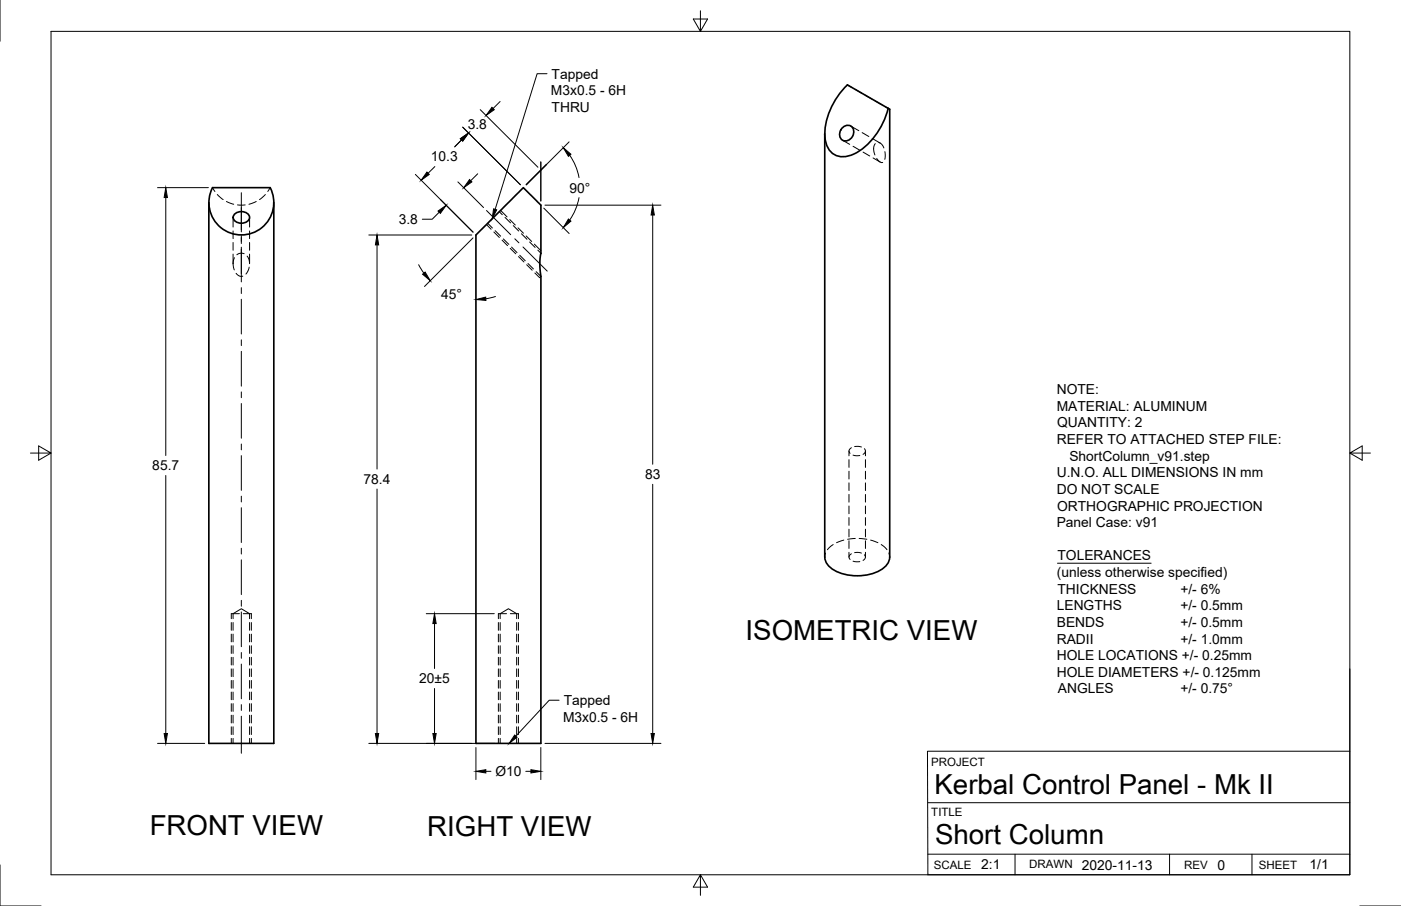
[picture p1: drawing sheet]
<svg xmlns="http://www.w3.org/2000/svg" width="432mm" height="279mm" viewBox="0 0 432 279" stroke-linecap="round" stroke-linejoin="round" font-family="sans-serif">
<!-- layer: Hidden -->
<g fill="none" stroke="#000" stroke-width=".31">
<path d="M261.2 26.2l1.3 .8M262.2 38.9l2.5 1.4M263.6 27.6l2 1.2M266.7 29.4l2 1.1M269.7 31.1l2.1 1.2M272.9 32.9l1.3 .8M65.5 57.9l.7 1.2M67 60l1.8 1.6M81.8 60l-1.8 1.6M83.3 57.9l-.8 1.2M259.7 43.2l2.2 1.3M262.9 45.1l2.1 1.2"/>
<path d="M265.7 40.9l2.1 1.2M266 46.9l2.1 1.2M268.8 42.7l2.5 1.4M269.1 48.7l2.2 1.3M269.8 44.3l-.5 1.4 .4 2.1M270.2 48.9l.9 1 1 .2M270.8 44l1 .6 .6 1M272.7 46.8v2.3M69.8 62.1l2.2 .9M71.8 67.1v2.9M71.8 71.2v2.4M71.8 74.8v2.4"/>
<path d="M71.8 78.4v2.9M72.3 79.5l-.5 1.8M73.2 63.2h2.4M75.2 78.3l-1-.2-1.2 .5M76.2 79l.5 1 .2 1.2M76.9 67.1v2.9M76.9 71.2v2.4M76.9 74.8v2.4M76.9 78.4v2.9M79 62.1l-2.3 .9M150.3 68.9l1.5 1.4M152.6 71.1l1.7 1.7"/>
<path d="M153.9 65.3l.9 .9M155.1 73.7l1.7 1.7M155.7 67.1l1.7 1.6M157.7 76.2l1.6 1.7M158.2 69.6l1.7 1.6M160.2 78.7l1.7 1.7M160.7 72.1l1.7 1.7M163.2 74.6l1.7 1.7M165.8 77.2l.9 .9M71.8 81.3l.4 1.9M72.8 84.3l.9 .8 1.1 .1M76.8 82.4l-.4 1.1-.6 1"/>
<path d="M162.7 81.3l1.7 1.6M165.2 83.8l1.5 1.4M166.6 85.3l-.3 .3M261.7 139.1v1.5M262.4 138.1a1.04 1.04 0 0 0-.4 1.7M263.4 137.7l2.1 .2M266.4 138.4a1.04 1.04 0 0 1-.4 1.7M266.7 139.1v1.5M261.7 141.8v2.3M261.7 145.3v2.4M261.7 148.9v2.4M261.7 152.5v2.4"/>
<path d="M261.7 156v2.4M261.7 159.6v2.4M262.9 140.4l2.1 .1M266.7 141.8v2.3M266.7 145.3v2.4M266.7 148.9v2.4M266.7 152.5v2.4M266.7 156v2.4M266.7 159.6v2.4M254.4 170.6l-.2 1.2M256.8 167.9l-1.8 1.6M260.1 166.6l-2.3 .8"/>
<path d="M261.7 163.2v2.4M261.7 166.8v2.3M261.7 170.3v1.5M262.4 170.8a1.04 1.04 0 0 0-.4 1.7M262.9 173.1l2.1 .1M263.4 170.4l2.1 .2M263.6 166.1l-2.4 .2M264.8 166.1l2.4 .2M266.4 171.1a1.04 1.04 0 0 1-.4 1.7M266.7 163.2v2.4M266.7 166.8v2.3M266.7 170.3v1.5"/>
<path d="M268.3 166.6l2.3 .8M271.6 167.9l1.8 1.6M274 170.5l.2 1.3M71.3 189.3h2.5M71.8 190.8v-1.5l2.6-1.6 2.5 1.6v1.5M71.8 192v2.4M71.8 195.6v2.4M71.8 199.1v2.4M75 189.3h2.5M76.9 192v2.4M76.9 195.6v2.4M76.9 199.1v2.4"/>
<path d="M153.6 189.3h2.5M154.2 190.8v-1.5l2.5-1.6 2.5 1.6v1.5M154.2 192v2.4M154.2 195.6v2.4M154.2 199.1v2.4M157.3 189.3h2.5M159.2 192v2.4M159.2 195.6v2.4M159.2 199.1v2.4M71.8 202.7v2.4M71.8 206.3v2.4M71.8 209.8v2.4"/>
<path d="M71.8 213.4v2.4M71.8 217v2.4M76.9 202.7v2.4M76.9 206.3v2.4M76.9 209.8v2.4M76.9 213.4v2.4M76.9 217v2.4M154.2 202.7v2.4M154.2 206.3v2.4M154.2 209.8v2.4M154.2 213.4v2.4M154.2 217v2.4"/>
<path d="M159.2 202.7v2.4M159.2 206.3v2.4M159.2 209.8v2.4M159.2 213.4v2.4M159.2 217v2.4M71.8 220.6v2.3M71.8 224.1v2.4M71.8 227.7v1.6M76.9 220.6v2.3M76.9 224.1v2.4M76.9 227.7v1.6M154.2 220.6v2.3"/>
<path d="M154.2 224.1v2.4M154.2 227.7v1.6M159.2 220.6v2.3M159.2 224.1v2.4M159.2 227.7v1.6"/>
</g>
<!-- layer: Visible -->
<path d="M259.6 39.5a1.99 1.99 0 0 1 2.6-.6 1.99 1.99 0 0 1 .8 2.6 2.24 2.24 0 0 1-1.7 1.8 2.24 2.24 0 0 1-2.3-.9 2.75 2.75 0 0 1 .6-2.9zM273.7 33.4a21.9 21.9 0 0 1-10.5 14.1 5.7 5.7 0 0 1-8-1.9 14.7 14.7 0 0 1 .9-12.3l2.2-3.8 2.9-3.3 13 7.5v138.1a6.1 6.1 0 0 1-4.9 5 14.6 14.6 0 0 1-13.7-2.1 4.1 4.1 0 0 1-1.4-2.9v-130.6M65.5 57.9h17.8a10 10 0 0 1-8.9 14.6 10 10 0 0 1-8.9-14.6zM64.4 62.5v166.8h20v-166.8M72.2 66.1a2.8 2.8 0 0 1 4.7 .9 2.68 2.68 0 0 1-2.5 1.8 2.68 2.68 0 0 1-2.5-1.8zM146.9 72.2l14.4-14.3 5.4 5.4v14.8l-.3 3.1 .3 4v144.1h-20v-156.8z" fill="none" stroke="#000" stroke-width=".51"/>
<!-- layer: Hidden Narrow -->
<g fill="none" stroke="#000" stroke-width=".31">
<path d="M149.9 69.2l1.5 1.5M152.2 71.5l1.7 1.7M154.3 64.9l2 2M154.7 74.1l1.7 1.7M157.1 67.7l1.7 1.7M157.3 76.6l1.7 1.7M159.7 70.3l1.6 1.6M159.8 79.1l1.7 1.7M162.2 72.8l1.7 1.7M164.7 75.3l2 2M162.3 81.6l1.7 1.7M164.8 84.2l1.5 1.4"/>
<path d="M71.3 189.3v1.5M71.3 192v2.4M71.3 195.6v2.4M71.3 199.1v2.4M77.5 189.3v1.5M77.5 192v2.4M77.5 195.6v2.4M77.5 199.1v2.4M153.6 189.3v1.5M153.6 192v2.4M153.6 195.6v2.4M153.6 199.1v2.4"/>
<path d="M159.8 189.3v1.5M159.8 192v2.4M159.8 195.6v2.4M159.8 199.1v2.4M71.3 202.7v2.4M71.3 206.3v2.4M71.3 209.8v2.4M71.3 213.4v2.4M71.3 217v2.4M77.5 202.7v2.4M77.5 206.3v2.4M77.5 209.8v2.4"/>
<path d="M77.5 213.4v2.4M77.5 217v2.4M153.6 202.7v2.4M153.6 206.3v2.4M153.6 209.8v2.4M153.6 213.4v2.4M153.6 217v2.4M159.8 202.7v2.4M159.8 206.3v2.4M159.8 209.8v2.4M159.8 213.4v2.4M159.8 217v2.4"/>
<path d="M71.3 220.6v2.3M71.3 224.1v2.4M71.3 227.7v1.6M77.5 220.6v2.3M77.5 224.1v2.4M77.5 227.7v1.6M153.6 220.6v2.3M153.6 224.1v2.4M153.6 227.7v1.6M159.8 220.6v2.3M159.8 224.1v2.4M159.8 227.7v1.6"/>
</g>
<!-- layer: Border -->
<path d="M0 0v12.7M15.7 9.7h400.3v260.1h-400.3zM215.9 3.3v6.4l-2.2-3.8h4.4l-2.2 3.8M9.4 139.7h6.3l-3.8-2.2v4.4l3.8-2.2M416 139.7l3.8 2.2v-4.4l-3.8 2.2h6.4M0 266.7v12.7h12.7M215.9 269.8l2.2 3.8h-4.4l2.2-3.8v6.3M419.1 279.4h12.7" fill="none" stroke="#000" stroke-width=".31"/>
<!-- layer: Titleblock -->
<path d="M416 206.3v63.5h-130l-.1-38.1h130.1M286 247.5h130M286 263.4h130M312.8 263.4v6.4M360.5 263.4v6.4M385.9 263.4v6.4" fill="none" stroke="#000" stroke-width=".31"/>
<!-- layer: Dimensions -->
<g fill="none" stroke="#000" stroke-width=".31">
<path d="M142.6 39.2l17.8 17.8M148 33.8l17.8 17.8M154.1 31.3l-2.1 2.2M48.6 57.9h15.6M128 53.8l17.8 17.8-10.1-10.1M134 51.4l-2 2M141.1 56.1l7.9 7.9M142.2 43.1l-2.1 2.2M147.2 53.6l-2.1 2.1M166.7 49.9v12.1M168.5 50.7l-6.3 6.3 6.3-6.3M175.4 43.8l-13.2 13.2"/>
<path d="M175.6 47.9a17.4 17.4 0 0 1 2.9 6.9M51.1 60.9v79.6M113.7 72.5h31.7M116.2 75.5v69.2M135.4 65.4l-2.2 2.2h-3M145.8 73.4l-15 14.9M167.6 64.2l7.8 7.8M168 63.3h35.7M178.5 60.9a17.4 17.4 0 0 1-2.9 6.9M201.2 66.3v76.9M129 81.6l1.6 2.6M152.7 91.4l-3 .7"/>
<path d="M51.1 146.6v79.6M116.2 150.8v75.4M201.2 149.4v76.8M131.4 189.3h20.9M133.9 192.3v13.9M133.9 212.3v13.9M48.6 229.3h14.5M113.7 229.3h38.6M146.7 230.5v9.9M149.7 237.9h1.6M162.1 237.9h1.5M166.7 230.5v9.9"/>
<path d="M168 229.3h35.7"/>
</g>
<g fill="#000" stroke="#000" stroke-width=".31">
<path d="M151.6 33.1l.7 .7-2.5 1.8zM131.6 53.1l.7 .7-2.5 1.8zM141.9 42.8l2.5-1.8-1.8 2.5zM144.7 55.4l.7 .7-2.5 1.8zM173.6 45.6l2.4 2-.8 .6zM51.1 57.9l.5 3h-1zM116.2 72.5l.5 3h-1zM135 65.1l2.5-1.8-1.8 2.5zM175.2 67.5l.8 .7-2.4 2zM201.2 63.3l.5 3h-1zM130.2 84.6l.8-.7 1.6 2.7zM146.7 92.4l3-.8 .1 1z"/>
<path d="M133.9 189.3l.5 3h-1zM50.6 226.2h1l-.5 3.1zM115.7 226.2h1l-.5 3.1zM133.4 226.2h1l-.5 3.1zM146.7 237.9l3-.5v1zM163.6 237.4l3.1 .5-3.1 .5zM200.7 226.2h1l-.5 3.1z"/>
</g>
<!-- layer: Annotations -->
<path d="M152.1 64.4l1 .3-1.4 2.8zM158.6 226.7l.8 .7-2.5 1.9z" fill="#000" stroke="#000" stroke-width=".31"/>
<path d="M168.6 22.7h-3.1l-12.9 41.9M325.9 173.7h28.9M172.3 215.9h-3l-10.3 11.1" fill="none" stroke="#000" stroke-width=".31"/>
<!-- layer: Center Lines -->
<g fill="none" stroke="#000" stroke-width=".31">
<path d="M74.4 59.4v12.1M74.4 72.6v2.5M74.4 76.2v10.7M149.9 64.9l7.5 7.5M158.7 73.6l1.2 1.3M161.2 76.2l7.5 7.4M74.4 88.7v1.8M74.4 92.3v10.7M74.4 104.8v1.8M74.4 108.4v10.7M74.4 120.9v1.7M74.4 124.4v10.7"/>
<path d="M74.4 136.9v1.8M74.4 140.5v10.7M74.4 153v1.8M74.4 156.6v10.7M74.4 169.1v1.8M74.4 172.7v10.7M74.4 185.1v1.8M74.4 188.7v10.7M74.4 201.2v1.8M74.4 204.8v10.7M74.4 217.3v1.8M74.4 220.9v11.4"/>
</g>
<g font-size="8.5">
<text x="229.8" y="197.4">ISOMETRIC VIEW</text>
<text x="288" y="244.8">Kerbal Control Panel - Mk II</text>
<text x="46.1" y="257.5">FRONT VIEW</text>
<text x="131.7" y="257.7">RIGHT VIEW</text>
<text x="288.2" y="260.2">Short Column</text>
</g>
<g font-size="4.3">
<text x="169.8" y="29.3">M3x0.5 - 6H</text>
<text x="170" y="24.2">Tapped</text>
<text x="170" y="34.4">THRU</text>
<text x="144.2" y="39.8">3.8</text>
<text x="132.8" y="49.8">10.3</text>
<text x="175.6" y="59.4">90°</text>
<text x="122.9" y="69.1">3.8</text>
<text x="136" y="92.4">45°</text>
<text x="325.7" y="121.6">NOTE:</text>
<text x="325.7" y="126.7">MATERIAL: ALUMINUM</text>
<text x="325.8" y="131.8">QUANTITY: 2</text>
<text x="325.7" y="136.9">REFER TO ATTACHED STEP FILE:</text>
<text x="329.6" y="142">ShortColumn_v91.step</text>
<text x="46.9" y="145.1">85.7</text>
<text x="112.1" y="149.2">78.4</text>
<text x="198.8" y="147.8">83</text>
<text x="325.7" y="147.2">U.N.O. ALL DIMENSIONS IN mm</text>
<text x="325.7" y="152.3">DO NOT SCALE</text>
<text x="325.8" y="157.5">ORTHOGRAPHIC PROJECTION</text>
<text x="325.7" y="162.6">Panel Case: v91</text>
<text x="325.9" y="172.8">TOLERANCES</text>
<text x="325.8" y="177.9">(unless otherwise specified)</text>
<text x="325.9" y="183.1">THICKNESS</text>
<text x="363.8" y="183.1">+/- 6%</text>
<text x="325.7" y="188.2">LENGTHS</text>
<text x="363.8" y="188.2">+/- 0.5mm</text>
<text x="325.7" y="193.3">BENDS</text>
<text x="363.8" y="193.3">+/- 0.5mm</text>
<text x="325.7" y="198.5">RADII</text>
<text x="325.7" y="203.6">HOLE LOCATIONS +/- 0.25mm</text>
<text x="363.8" y="198.5">+/- 1.0mm</text>
<text x="325.7" y="208.7">HOLE DIAMETERS +/- 0.125mm</text>
<text x="129.2" y="210.8">20±5</text>
<text x="326" y="213.8">ANGLES</text>
<text x="363.8" y="213.8">+/- 0.75°</text>
<text x="173.8" y="217.4">Tapped</text>
<text x="173.5" y="222.5">M3x0.5 - 6H</text>
<text x="152.7" y="239.3">Ø10</text>
<text x="302.4" y="267.9">2:1</text>
<text x="333.4" y="268.2">2020-11-13</text>
<text x="375.2" y="268.2">0</text>
<text x="403.6" y="268">1/1</text>
</g>
<g font-size="3.5">
<text x="287" y="236.2">PROJECT</text>
<text x="287" y="251.5">TITLE</text>
<text x="287.8" y="267.8">SCALE</text>
<text x="317.2" y="267.8">DRAWN</text>
<text x="365" y="267.9">REV</text>
<text x="388" y="267.9">SHEET</text>
</g>
</svg>
